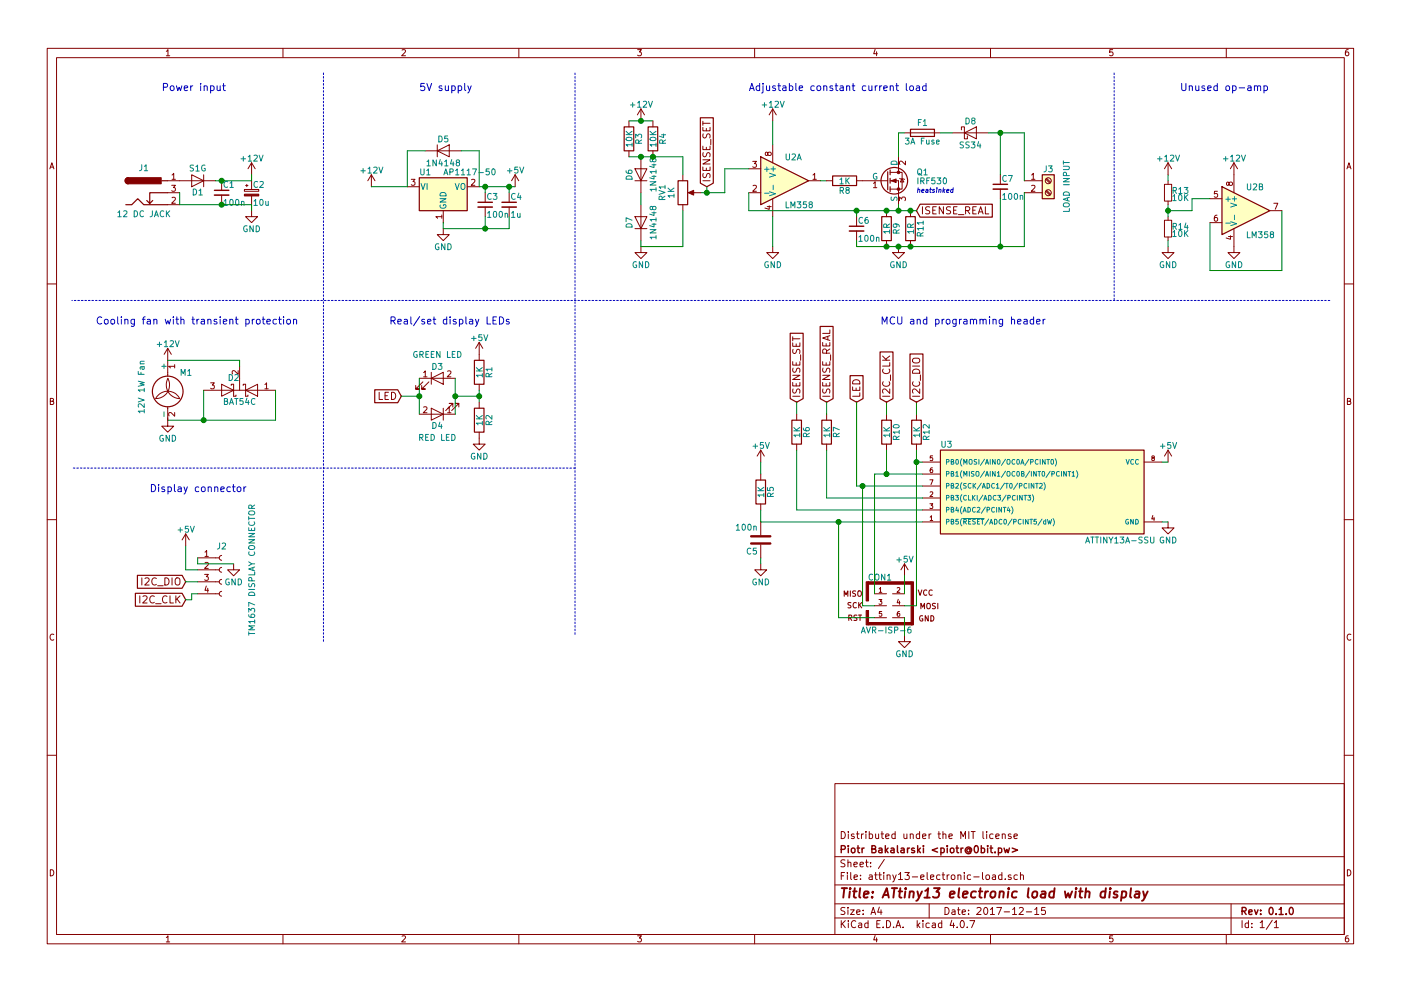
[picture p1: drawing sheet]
EESchema Schematic File Version 2
LIBS:power
LIBS:device
LIBS:switches
LIBS:relays
LIBS:motors
LIBS:transistors
LIBS:conn
LIBS:linear
LIBS:regul
LIBS:74xx
LIBS:cmos4000
LIBS:adc-dac
LIBS:memory
LIBS:xilinx
LIBS:microcontrollers
LIBS:dsp
LIBS:microchip
LIBS:analog_switches
LIBS:motorola
LIBS:texas
LIBS:intel
LIBS:audio
LIBS:interface
LIBS:digital-audio
LIBS:philips
LIBS:display
LIBS:cypress
LIBS:siliconi
LIBS:opto
LIBS:atmel
LIBS:contrib
LIBS:valves
EELAYER 25 0
EELAYER END
$Descr A4 11693 8268
encoding utf-8
Sheet 1 1
Title "ATtiny13 electronic load with display "
Date "2017-12-15"
Rev "0.1.0"
Comp "Piotr Bakalarski <piotr@0bit.pw>"
Comment1 "Distributed under the MIT license"
Comment2 ""
Comment3 ""
Comment4 ""
$EndDescr
$Comp
L Jack-DC J1
U 1 1
P 1200 1600
F 0 "J1" H 1200 1810 50  0000 C CNN
F 1 "12 DC JACK" H 1200 1425 50  0000 C CNN
F 2 "" H 1250 1560 50  0001 C CNN
F 3 "" H 1250 1560 50  0001 C CNN
	1    1200 1600
	1    0    0    -1  
$EndComp
$Comp
L Fan M1
U 1 1
P 1400 3300
F 0 "M1" H 1500 3500 50  0000 L CNN
F 1 "12V 1W Fan" V 1150 3150 50  0000 L TNN
F 2 "" H 1400 3310 50  0001 C CNN
F 3 "" H 1400 3310 50  0001 C CNN
	1    1400 3300
	1    0    0    -1  
$EndComp
$Comp
L +12V #PWR01
U 1 1
P 1400 3000
F 0 "#PWR01" H 1400 2850 50  0001 C CNN
F 1 "+12V" H 1400 3140 50  0000 C CNN
F 2 "" H 1400 3000 50  0001 C CNN
F 3 "" H 1400 3000 50  0001 C CNN
	1    1400 3000
	1    0    0    -1  
$EndComp
$Comp
L GND #PWR02
U 1 1
P 1400 3500
F 0 "#PWR02" H 1400 3250 50  0001 C CNN
F 1 "GND" H 1400 3350 50  0000 C CNN
F 2 "" H 1400 3500 50  0001 C CNN
F 3 "" H 1400 3500 50  0001 C CNN
	1    1400 3500
	1    0    0    -1  
$EndComp
$Comp
L D_Schottky_x2_KCom_AKA D2
U 1 1
P 2000 3250
F 0 "D2" H 2050 3150 50  0000 C CNN
F 1 "BAT54C" H 2000 3350 50  0000 C CNN
F 2 "" H 2000 3250 50  0001 C CNN
F 3 "" H 2000 3250 50  0001 C CNN
	1    2000 3250
	-1   0    0    1   
$EndComp
$Comp
L POT RV1
U 1 1
P 5700 1600
F 0 "RV1" V 5525 1600 50  0000 C CNN
F 1 "1K" V 5600 1600 50  0000 C CNN
F 2 "" H 5700 1600 50  0001 C CNN
F 3 "" H 5700 1600 50  0001 C CNN
	1    5700 1600
	1    0    0    -1  
$EndComp
$Comp
L D D6
U 1 1
P 5350 1450
F 0 "D6" H 5350 1550 50  0000 C CNN
F 1 "1N4148" H 5350 1350 50  0000 C CNN
F 2 "" H 5350 1450 50  0001 C CNN
F 3 "" H 5350 1450 50  0001 C CNN
	1    5350 1450
	0    -1   -1   0   
$EndComp
$Comp
L D D7
U 1 1
P 5350 1850
F 0 "D7" H 5350 1950 50  0000 C CNN
F 1 "1N4148" H 5350 1750 50  0000 C CNN
F 2 "" H 5350 1850 50  0001 C CNN
F 3 "" H 5350 1850 50  0001 C CNN
	1    5350 1850
	0    -1   -1   0   
$EndComp
$Comp
L R R3
U 1 1
P 5250 1150
F 0 "R3" V 5330 1150 50  0000 C CNN
F 1 "10K" V 5250 1150 50  0000 C CNN
F 2 "" V 5180 1150 50  0001 C CNN
F 3 "" H 5250 1150 50  0001 C CNN
	1    5250 1150
	1    0    0    -1  
$EndComp
$Comp
L +12V #PWR03
U 1 1
P 5350 1000
F 0 "#PWR03" H 5350 850 50  0001 C CNN
F 1 "+12V" H 5350 1140 50  0000 C CNN
F 2 "" H 5350 1000 50  0001 C CNN
F 3 "" H 5350 1000 50  0001 C CNN
	1    5350 1000
	1    0    0    -1  
$EndComp
$Comp
L GND #PWR04
U 1 1
P 5350 2050
F 0 "#PWR04" H 5350 1800 50  0001 C CNN
F 1 "GND" H 5350 1900 50  0000 C CNN
F 2 "" H 5350 2050 50  0001 C CNN
F 3 "" H 5350 2050 50  0001 C CNN
	1    5350 2050
	1    0    0    -1  
$EndComp
$Comp
L LM358 U2
U 1 1
P 6550 1500
F 0 "U2" H 6550 1700 50  0000 L CNN
F 1 "LM358" H 6550 1300 50  0000 L CNN
F 2 "" H 6550 1500 50  0001 C CNN
F 3 "" H 6550 1500 50  0001 C CNN
	1    6550 1500
	1    0    0    -1  
$EndComp
$Comp
L R_Small R14
U 1 1
P 9750 1900
F 0 "R14" H 9780 1920 50  0000 L CNN
F 1 "10K" H 9780 1860 50  0000 L CNN
F 2 "" H 9750 1900 50  0001 C CNN
F 3 "" H 9750 1900 50  0001 C CNN
	1    9750 1900
	1    0    0    -1  
$EndComp
$Comp
L R_Small R13
U 1 1
P 9750 1600
F 0 "R13" H 9780 1620 50  0000 L CNN
F 1 "10K" H 9780 1560 50  0000 L CNN
F 2 "" H 9750 1600 50  0001 C CNN
F 3 "" H 9750 1600 50  0001 C CNN
	1    9750 1600
	1    0    0    -1  
$EndComp
$Comp
L IRF540N Q1
U 1 1
P 7400 1500
F 0 "Q1" H 7650 1575 50  0000 L CNN
F 1 "IRF530" H 7650 1500 50  0000 L CNN
F 2 "TO_SOT_Packages_THT:TO-220_Vertical" H 7650 1425 50  0001 L CIN
F 3 "" H 7400 1500 50  0001 L CNN
	1    7400 1500
	1    0    0    -1  
$EndComp
$Comp
L R R9
U 1 1
P 7400 1900
F 0 "R9" V 7480 1900 50  0000 C CNN
F 1 "1R" V 7400 1900 50  0000 C CNN
F 2 "" V 7330 1900 50  0001 C CNN
F 3 "" H 7400 1900 50  0001 C CNN
	1    7400 1900
	1    0    0    -1  
$EndComp
$Comp
L R R11
U 1 1
P 7600 1900
F 0 "R11" V 7680 1900 50  0000 C CNN
F 1 "1R" V 7600 1900 50  0000 C CNN
F 2 "" V 7530 1900 50  0001 C CNN
F 3 "" H 7600 1900 50  0001 C CNN
	1    7600 1900
	1    0    0    -1  
$EndComp
$Comp
L GND #PWR05
U 1 1
P 6450 2050
F 0 "#PWR05" H 6450 1800 50  0001 C CNN
F 1 "GND" H 6450 1900 50  0000 C CNN
F 2 "" H 6450 2050 50  0001 C CNN
F 3 "" H 6450 2050 50  0001 C CNN
	1    6450 2050
	1    0    0    -1  
$EndComp
$Comp
L +12V #PWR06
U 1 1
P 6450 1000
F 0 "#PWR06" H 6450 850 50  0001 C CNN
F 1 "+12V" H 6450 1140 50  0000 C CNN
F 2 "" H 6450 1000 50  0001 C CNN
F 3 "" H 6450 1000 50  0001 C CNN
	1    6450 1000
	1    0    0    -1  
$EndComp
$Comp
L +12V #PWR07
U 1 1
P 10300 1450
F 0 "#PWR07" H 10300 1300 50  0001 C CNN
F 1 "+12V" H 10300 1590 50  0000 C CNN
F 2 "" H 10300 1450 50  0001 C CNN
F 3 "" H 10300 1450 50  0001 C CNN
	1    10300 1450
	1    0    0    -1  
$EndComp
$Comp
L GND #PWR08
U 1 1
P 10300 2050
F 0 "#PWR08" H 10300 1800 50  0001 C CNN
F 1 "GND" H 10300 1900 50  0000 C CNN
F 2 "" H 10300 2050 50  0001 C CNN
F 3 "" H 10300 2050 50  0001 C CNN
	1    10300 2050
	1    0    0    -1  
$EndComp
$Comp
L Screw_Terminal_01x02 J3
U 1 1
P 8750 1500
F 0 "J3" H 8750 1600 50  0000 C CNN
F 1 "LOAD INPUT" V 8900 1450 50  0000 C CNN
F 2 "" H 8750 1500 50  0001 C CNN
F 3 "" H 8750 1500 50  0001 C CNN
	1    8750 1500
	1    0    0    -1  
$EndComp
$Comp
L D_Schottky D8
U 1 1
P 8100 1100
F 0 "D8" H 8100 1200 50  0000 C CNN
F 1 "SS34" H 8100 1000 50  0000 C CNN
F 2 "" H 8100 1100 50  0001 C CNN
F 3 "" H 8100 1100 50  0001 C CNN
	1    8100 1100
	1    0    0    -1  
$EndComp
$Comp
L Fuse F1
U 1 1
P 7700 1100
F 0 "F1" V 7780 1100 50  0000 C CNN
F 1 "3A Fuse" V 7625 1100 50  0000 C CNN
F 2 "" V 7630 1100 50  0001 C CNN
F 3 "" H 7700 1100 50  0001 C CNN
	1    7700 1100
	0    -1   -1   0   
$EndComp
$Comp
L GND #PWR09
U 1 1
P 7500 2050
F 0 "#PWR09" H 7500 1800 50  0001 C CNN
F 1 "GND" H 7500 1900 50  0000 C CNN
F 2 "" H 7500 2050 50  0001 C CNN
F 3 "" H 7500 2050 50  0001 C CNN
	1    7500 2050
	1    0    0    -1  
$EndComp
$Comp
L C_Small C7
U 1 1
P 8350 1550
F 0 "C7" H 8360 1620 50  0000 L CNN
F 1 "100n" H 8360 1470 50  0000 L CNN
F 2 "" H 8350 1550 50  0001 C CNN
F 3 "" H 8350 1550 50  0001 C CNN
	1    8350 1550
	1    0    0    -1  
$EndComp
$Comp
L C_Small C1
U 1 1
P 1850 1600
F 0 "C1" H 1860 1670 50  0000 L CNN
F 1 "100n" H 1860 1520 50  0000 L CNN
F 2 "" H 1850 1600 50  0001 C CNN
F 3 "" H 1850 1600 50  0001 C CNN
	1    1850 1600
	1    0    0    -1  
$EndComp
$Comp
L AP1117-50 U1
U 1 1
P 3700 1550
F 0 "U1" H 3550 1675 50  0000 C CNN
F 1 "AP1117-50" H 3700 1675 50  0000 L CNN
F 2 "TO_SOT_Packages_SMD:SOT-223-3Lead_TabPin2" H 3700 1750 50  0001 C CNN
F 3 "" H 3800 1300 50  0001 C CNN
	1    3700 1550
	1    0    0    -1  
$EndComp
$Comp
L GND #PWR010
U 1 1
P 3700 1900
F 0 "#PWR010" H 3700 1650 50  0001 C CNN
F 1 "GND" H 3700 1750 50  0000 C CNN
F 2 "" H 3700 1900 50  0001 C CNN
F 3 "" H 3700 1900 50  0001 C CNN
	1    3700 1900
	1    0    0    -1  
$EndComp
$Comp
L +12V #PWR011
U 1 1
P 3100 1550
F 0 "#PWR011" H 3100 1400 50  0001 C CNN
F 1 "+12V" H 3100 1690 50  0000 C CNN
F 2 "" H 3100 1550 50  0001 C CNN
F 3 "" H 3100 1550 50  0001 C CNN
	1    3100 1550
	1    0    0    -1  
$EndComp
$Comp
L +5V #PWR012
U 1 1
P 4300 1550
F 0 "#PWR012" H 4300 1400 50  0001 C CNN
F 1 "+5V" H 4300 1690 50  0000 C CNN
F 2 "" H 4300 1550 50  0001 C CNN
F 3 "" H 4300 1550 50  0001 C CNN
	1    4300 1550
	1    0    0    -1  
$EndComp
$Comp
L D D5
U 1 1
P 3700 1250
F 0 "D5" H 3700 1350 50  0000 C CNN
F 1 "1N4148" H 3700 1150 50  0000 C CNN
F 2 "" H 3700 1250 50  0001 C CNN
F 3 "" H 3700 1250 50  0001 C CNN
	1    3700 1250
	1    0    0    -1  
$EndComp
$Comp
L C_Small C3
U 1 1
P 4050 1700
F 0 "C3" H 4060 1770 50  0000 L CNN
F 1 "100n" H 4060 1620 50  0000 L CNN
F 2 "" H 4050 1700 50  0001 C CNN
F 3 "" H 4050 1700 50  0001 C CNN
	1    4050 1700
	1    0    0    -1  
$EndComp
$Comp
L C_Small C4
U 1 1
P 4250 1700
F 0 "C4" H 4260 1770 50  0000 L CNN
F 1 "1u" H 4260 1620 50  0000 L CNN
F 2 "" H 4250 1700 50  0001 C CNN
F 3 "" H 4250 1700 50  0001 C CNN
	1    4250 1700
	1    0    0    -1  
$EndComp
$Comp
L ATTINY13A-SSU U3
U 1 1
P 8700 4100
F 0 "U3" H 7900 4500 50  0000 C CNN
F 1 "ATTINY13A-SSU" H 9350 3700 50  0000 C CNN
F 2 "Housings_SOIC:SOIC-8_3.9x4.9mm_Pitch1.27mm" H 9300 4100 50  0001 C CIN
F 3 "" H 7900 4450 50  0001 C CNN
	1    8700 4100
	1    0    0    -1  
$EndComp
$Comp
L +5V #PWR013
U 1 1
P 9750 3850
F 0 "#PWR013" H 9750 3700 50  0001 C CNN
F 1 "+5V" H 9750 3990 50  0000 C CNN
F 2 "" H 9750 3850 50  0001 C CNN
F 3 "" H 9750 3850 50  0001 C CNN
	1    9750 3850
	1    0    0    -1  
$EndComp
$Comp
L GND #PWR014
U 1 1
P 9750 4350
F 0 "#PWR014" H 9750 4100 50  0001 C CNN
F 1 "GND" H 9750 4200 50  0000 C CNN
F 2 "" H 9750 4350 50  0001 C CNN
F 3 "" H 9750 4350 50  0001 C CNN
	1    9750 4350
	1    0    0    -1  
$EndComp
$Comp
L C C5
U 1 1
P 6350 4500
F 0 "C5" H 6375 4600 50  0000 L CNN
F 1 "100n" H 6375 4400 50  0000 L CNN
F 2 "" H 6388 4350 50  0001 C CNN
F 3 "" H 6350 4500 50  0001 C CNN
	1    6350 4500
	-1   0    0    1   
$EndComp
$Comp
L R R5
U 1 1
P 6350 4100
F 0 "R5" V 6430 4100 50  0000 C CNN
F 1 "1K" V 6350 4100 50  0000 C CNN
F 2 "" V 6280 4100 50  0001 C CNN
F 3 "" H 6350 4100 50  0001 C CNN
	1    6350 4100
	1    0    0    -1  
$EndComp
$Comp
L +5V #PWR015
U 1 1
P 6350 3850
F 0 "#PWR015" H 6350 3700 50  0001 C CNN
F 1 "+5V" H 6350 3990 50  0000 C CNN
F 2 "" H 6350 3850 50  0001 C CNN
F 3 "" H 6350 3850 50  0001 C CNN
	1    6350 3850
	1    0    0    -1  
$EndComp
$Comp
L GND #PWR016
U 1 1
P 6350 4700
F 0 "#PWR016" H 6350 4450 50  0001 C CNN
F 1 "GND" H 6350 4550 50  0000 C CNN
F 2 "" H 6350 4700 50  0001 C CNN
F 3 "" H 6350 4700 50  0001 C CNN
	1    6350 4700
	1    0    0    -1  
$EndComp
Text GLabel 7650 1750 2    60   Input ~ 0
ISENSE_REAL
Text GLabel 5900 1550 1    60   Input ~ 0
ISENSE_SET
$Comp
L R R6
U 1 1
P 6650 3600
F 0 "R6" V 6730 3600 50  0000 C CNN
F 1 "1K" V 6650 3600 50  0000 C CNN
F 2 "" V 6580 3600 50  0001 C CNN
F 3 "" H 6650 3600 50  0001 C CNN
	1    6650 3600
	1    0    0    -1  
$EndComp
$Comp
L R R7
U 1 1
P 6900 3600
F 0 "R7" V 6980 3600 50  0000 C CNN
F 1 "1K" V 6900 3600 50  0000 C CNN
F 2 "" V 6830 3600 50  0001 C CNN
F 3 "" H 6900 3600 50  0001 C CNN
	1    6900 3600
	1    0    0    -1  
$EndComp
Text GLabel 6650 3350 1    60   Input ~ 0
ISENSE_SET
Text GLabel 6900 3350 1    60   Input ~ 0
ISENSE_REAL
$Comp
L R R10
U 1 1
P 7400 3600
F 0 "R10" V 7480 3600 50  0000 C CNN
F 1 "1K" V 7400 3600 50  0000 C CNN
F 2 "" V 7330 3600 50  0001 C CNN
F 3 "" H 7400 3600 50  0001 C CNN
	1    7400 3600
	1    0    0    -1  
$EndComp
$Comp
L R R12
U 1 1
P 7650 3600
F 0 "R12" V 7730 3600 50  0000 C CNN
F 1 "1K" V 7650 3600 50  0000 C CNN
F 2 "" V 7580 3600 50  0001 C CNN
F 3 "" H 7650 3600 50  0001 C CNN
	1    7650 3600
	1    0    0    -1  
$EndComp
$Comp
L AVR-ISP-6 CON1
U 1 1
P 7450 5050
F 0 "CON1" H 7345 5290 50  0000 C CNN
F 1 "AVR-ISP-6" H 7185 4820 50  0000 L BNN
F 2 "AVR-ISP-6" V 6930 5090 50  0001 C CNN
F 3 "" H 7425 5050 50  0001 C CNN
	1    7450 5050
	1    0    0    -1  
$EndComp
$Comp
L GND #PWR017
U 1 1
P 7550 5300
F 0 "#PWR017" H 7550 5050 50  0001 C CNN
F 1 "GND" H 7550 5150 50  0000 C CNN
F 2 "" H 7550 5300 50  0001 C CNN
F 3 "" H 7550 5300 50  0001 C CNN
	1    7550 5300
	1    0    0    -1  
$EndComp
$Comp
L +5V #PWR018
U 1 1
P 7550 4800
F 0 "#PWR018" H 7550 4650 50  0001 C CNN
F 1 "+5V" H 7550 4940 50  0000 C CNN
F 2 "" H 7550 4800 50  0001 C CNN
F 3 "" H 7550 4800 50  0001 C CNN
	1    7550 4800
	1    0    0    -1  
$EndComp
Wire Wire Line
	1500 1600 1500 1700
Wire Wire Line
	1400 3000 2000 3000
Wire Wire Line
	2000 3000 2000 3050
Wire Wire Line
	1400 3500 2300 3500
Connection ~ 1700 3500
Wire Wire Line
	5700 1300 5700 1450
Wire Wire Line
	5700 1750 5700 2050
Wire Wire Line
	6850 1500 6900 1500
Wire Wire Line
	7500 1750 7500 1700
Wire Wire Line
	6250 1750 7650 1750
Connection ~ 7500 1750
Wire Wire Line
	6250 1600 6250 1750
Connection ~ 7400 1750
Wire Wire Line
	5850 1600 6050 1600
Wire Wire Line
	6050 1600 6050 1400
Wire Wire Line
	6050 1400 6250 1400
Connection ~ 7500 2050
Wire Wire Line
	7500 1100 7500 1300
Connection ~ 7600 2050
Wire Wire Line
	7150 2050 8550 2050
Wire Wire Line
	6450 1200 6450 1000
Wire Wire Line
	6450 2050 6450 1800
Wire Wire Line
	5350 1700 5350 1600
Wire Wire Line
	5350 2050 5350 2000
Wire Wire Line
	5700 2050 5350 2050
Wire Wire Line
	8550 1100 8550 1500
Wire Wire Line
	8550 2050 8550 1600
Wire Wire Line
	3400 1550 3100 1550
Wire Wire Line
	3550 1250 3400 1250
Wire Wire Line
	3400 1250 3400 1550
Wire Wire Line
	3850 1250 4000 1250
Wire Wire Line
	4000 1250 4000 1550
Wire Wire Line
	4000 1550 4300 1550
Wire Wire Line
	3700 1900 3700 1850
Wire Wire Line
	4050 1600 4050 1550
Connection ~ 4050 1550
Wire Wire Line
	4250 1600 4250 1550
Connection ~ 4250 1550
Wire Wire Line
	3700 1900 4250 1900
Wire Wire Line
	4050 1900 4050 1800
Wire Wire Line
	4250 1900 4250 1800
Connection ~ 4050 1900
Wire Wire Line
	9700 3850 9750 3850
Wire Wire Line
	9700 4350 9750 4350
Wire Wire Line
	6350 4350 7700 4350
Connection ~ 7600 1750
Wire Wire Line
	5900 1600 5900 1550
Connection ~ 5900 1600
Wire Wire Line
	6650 4250 7700 4250
Wire Wire Line
	6900 4150 7700 4150
Wire Wire Line
	6900 3450 6900 3350
Wire Wire Line
	6650 3750 6650 4250
Wire Wire Line
	6650 3450 6650 3350
Wire Wire Line
	7150 4050 7700 4050
Wire Wire Line
	6900 3750 6900 4150
Wire Wire Line
	7300 3950 7700 3950
Wire Wire Line
	7550 4950 7550 4800
Wire Wire Line
	7550 5300 7550 5150
Wire Wire Line
	7400 3350 7400 3450
Wire Wire Line
	7650 3350 7650 3450
Text GLabel 7150 3350 1    60   Input ~ 0
LED
Text GLabel 7400 3350 1    60   Input ~ 0
I2C_CLK
Text GLabel 7650 3350 1    60   Input ~ 0
I2C_DIO
$Comp
L Conn_01x04_Female J2
U 1 1
P 1850 4750
F 0 "J2" H 1850 4950 50  0000 C CNN
F 1 "TM1637 DISPLAY CONNECTOR" V 2100 4750 50  0000 C CNN
F 2 "" H 1850 4750 50  0001 C CNN
F 3 "" H 1850 4750 50  0001 C CNN
	1    1850 4750
	1    0    0    -1  
$EndComp
$Comp
L GND #PWR019
U 1 1
P 1950 4700
F 0 "#PWR019" H 1950 4450 50  0001 C CNN
F 1 "GND" H 1950 4550 50  0000 C CNN
F 2 "" H 1950 4700 50  0001 C CNN
F 3 "" H 1950 4700 50  0001 C CNN
	1    1950 4700
	1    0    0    -1  
$EndComp
$Comp
L +5V #PWR020
U 1 1
P 1550 4550
F 0 "#PWR020" H 1550 4400 50  0001 C CNN
F 1 "+5V" H 1550 4690 50  0000 C CNN
F 2 "" H 1550 4550 50  0001 C CNN
F 3 "" H 1550 4550 50  0001 C CNN
	1    1550 4550
	1    0    0    -1  
$EndComp
Text GLabel 1550 4850 0    60   Input ~ 0
I2C_DIO
Text GLabel 1550 5000 0    60   Input ~ 0
I2C_CLK
Wire Wire Line
	1550 4850 1650 4850
Wire Wire Line
	1650 4950 1600 4950
Wire Wire Line
	1600 4950 1600 5000
Wire Wire Line
	1600 5000 1550 5000
Text GLabel 3350 3300 0    60   Input ~ 0
LED
$Comp
L LED D3
U 1 1
P 3650 3150
F 0 "D3" H 3650 3250 50  0000 C CNN
F 1 "GREEN LED" H 3650 3350 50  0000 C CNN
F 2 "" H 3650 3150 50  0001 C CNN
F 3 "" H 3650 3150 50  0001 C CNN
	1    3650 3150
	1    0    0    -1  
$EndComp
$Comp
L LED D4
U 1 1
P 3650 3450
F 0 "D4" H 3650 3550 50  0000 C CNN
F 1 "RED LED" H 3650 3650 50  0000 C CNN
F 2 "" H 3650 3450 50  0001 C CNN
F 3 "" H 3650 3450 50  0001 C CNN
	1    3650 3450
	-1   0    0    1   
$EndComp
$Comp
L R R1
U 1 1
P 4000 3100
F 0 "R1" V 4080 3100 50  0000 C CNN
F 1 "1K" V 4000 3100 50  0000 C CNN
F 2 "" V 3930 3100 50  0001 C CNN
F 3 "" H 4000 3100 50  0001 C CNN
	1    4000 3100
	1    0    0    -1  
$EndComp
$Comp
L R R2
U 1 1
P 4000 3500
F 0 "R2" V 4080 3500 50  0000 C CNN
F 1 "1K" V 4000 3500 50  0000 C CNN
F 2 "" V 3930 3500 50  0001 C CNN
F 3 "" H 4000 3500 50  0001 C CNN
	1    4000 3500
	1    0    0    -1  
$EndComp
$Comp
L +5V #PWR021
U 1 1
P 4000 2950
F 0 "#PWR021" H 4000 2800 50  0001 C CNN
F 1 "+5V" H 4000 3090 50  0000 C CNN
F 2 "" H 4000 2950 50  0001 C CNN
F 3 "" H 4000 2950 50  0001 C CNN
	1    4000 2950
	1    0    0    -1  
$EndComp
$Comp
L GND #PWR022
U 1 1
P 4000 3650
F 0 "#PWR022" H 4000 3400 50  0001 C CNN
F 1 "GND" H 4000 3500 50  0000 C CNN
F 2 "" H 4000 3650 50  0001 C CNN
F 3 "" H 4000 3650 50  0001 C CNN
	1    4000 3650
	1    0    0    -1  
$EndComp
Wire Wire Line
	3350 3300 3500 3300
Wire Wire Line
	3500 3150 3500 3450
Connection ~ 3500 3300
Wire Wire Line
	3800 3150 3800 3450
Wire Wire Line
	3800 3300 4000 3300
Wire Wire Line
	4000 3250 4000 3350
Connection ~ 3800 3300
Connection ~ 4000 3300
Wire Wire Line
	10100 1850 10100 2250
Wire Wire Line
	10700 1750 10700 2250
$Comp
L +12V #PWR023
U 1 1
P 9750 1450
F 0 "#PWR023" H 9750 1300 50  0001 C CNN
F 1 "+12V" H 9750 1590 50  0000 C CNN
F 2 "" H 9750 1450 50  0001 C CNN
F 3 "" H 9750 1450 50  0001 C CNN
	1    9750 1450
	1    0    0    -1  
$EndComp
$Comp
L GND #PWR024
U 1 1
P 9750 2050
F 0 "#PWR024" H 9750 1800 50  0001 C CNN
F 1 "GND" H 9750 1900 50  0000 C CNN
F 2 "" H 9750 2050 50  0001 C CNN
F 3 "" H 9750 2050 50  0001 C CNN
	1    9750 2050
	1    0    0    -1  
$EndComp
Wire Wire Line
	9750 2050 9750 2000
Wire Wire Line
	9750 1500 9750 1450
Wire Wire Line
	9750 1800 9750 1700
Wire Wire Line
	9750 1750 9950 1750
Wire Wire Line
	9950 1750 9950 1650
Wire Wire Line
	9950 1650 10100 1650
Connection ~ 9750 1750
$Comp
L LM358 U2
U 2 1
P 10400 1750
F 0 "U2" H 10400 1950 50  0000 L CNN
F 1 "LM358" H 10400 1550 50  0000 L CNN
F 2 "" H 10400 1750 50  0001 C CNN
F 3 "" H 10400 1750 50  0001 C CNN
	2    10400 1750
	1    0    0    -1  
$EndComp
Wire Wire Line
	10700 2250 10100 2250
$Comp
L GND #PWR025
U 1 1
P 2100 1750
F 0 "#PWR025" H 2100 1500 50  0001 C CNN
F 1 "GND" H 2100 1600 50  0000 C CNN
F 2 "" H 2100 1750 50  0001 C CNN
F 3 "" H 2100 1750 50  0001 C CNN
	1    2100 1750
	1    0    0    -1  
$EndComp
$Comp
L +12V #PWR026
U 1 1
P 2100 1450
F 0 "#PWR026" H 2100 1300 50  0001 C CNN
F 1 "+12V" H 2100 1590 50  0000 C CNN
F 2 "" H 2100 1450 50  0001 C CNN
F 3 "" H 2100 1450 50  0001 C CNN
	1    2100 1450
	1    0    0    -1  
$EndComp
Wire Wire Line
	1650 4750 1550 4750
Wire Wire Line
	1550 4750 1550 4550
Wire Wire Line
	1650 4650 1650 4700
Wire Wire Line
	1650 4700 1950 4700
Wire Wire Line
	7400 3950 7400 3750
Wire Wire Line
	7150 4050 7150 3350
Wire Wire Line
	7700 3850 7650 3850
Wire Wire Line
	7650 3750 7650 5050
Wire Wire Line
	7650 5050 7550 5050
Connection ~ 7650 3850
Wire Wire Line
	7300 4950 7300 3950
Connection ~ 7400 3950
Wire Wire Line
	7300 5050 7200 5050
Wire Wire Line
	7200 5050 7200 4050
Connection ~ 7200 4050
Wire Wire Line
	7300 5150 7000 5150
Wire Wire Line
	7000 5150 7000 4350
Connection ~ 7000 4350
Wire Notes Line
	11100 2500 600  2500
Wire Notes Line
	2700 600  2700 5350
Wire Notes Line
	9300 600  9300 2500
Wire Notes Line
	4800 3900 600  3900
Wire Notes Line
	4800 600  4800 5300
Wire Wire Line
	7500 1100 7550 1100
Wire Wire Line
	7850 1100 7950 1100
Wire Wire Line
	8250 1100 8550 1100
Wire Wire Line
	1700 3500 1700 3250
Wire Wire Line
	2300 3500 2300 3250
$Comp
L R R8
U 1 1
P 7050 1500
F 0 "R8" V 7130 1500 50  0000 C CNN
F 1 "1K" V 7050 1500 50  0000 C CNN
F 2 "" V 6980 1500 50  0001 C CNN
F 3 "" H 7050 1500 50  0001 C CNN
	1    7050 1500
	0    1    1    0   
$EndComp
$Comp
L D D1
U 1 1
P 1650 1500
F 0 "D1" H 1650 1600 50  0000 C CNN
F 1 "S1G" H 1650 1400 50  0000 C CNN
F 2 "" H 1650 1500 50  0001 C CNN
F 3 "" H 1650 1500 50  0001 C CNN
	1    1650 1500
	-1   0    0    1   
$EndComp
Wire Wire Line
	8350 1650 8350 2050
Connection ~ 8350 2050
Wire Wire Line
	8350 1450 8350 1100
Connection ~ 8350 1100
Wire Wire Line
	6350 4700 6350 4650
Wire Wire Line
	6350 4350 6350 4250
Wire Wire Line
	6350 3950 6350 3850
$Comp
L R R4
U 1 1
P 5450 1150
F 0 "R4" V 5530 1150 50  0000 C CNN
F 1 "10K" V 5450 1150 50  0000 C CNN
F 2 "" V 5380 1150 50  0001 C CNN
F 3 "" H 5450 1150 50  0001 C CNN
	1    5450 1150
	1    0    0    -1  
$EndComp
Wire Wire Line
	5250 1300 5700 1300
Connection ~ 5350 1300
Connection ~ 5450 1300
Wire Wire Line
	5250 1000 5450 1000
Connection ~ 5350 1000
$Comp
L CP_Small C2
U 1 1
P 2100 1600
F 0 "C2" H 2110 1670 50  0000 L CNN
F 1 "10u" H 2110 1520 50  0000 L CNN
F 2 "" H 2100 1600 50  0001 C CNN
F 3 "" H 2100 1600 50  0001 C CNN
	1    2100 1600
	1    0    0    -1  
$EndComp
$Comp
L C_Small C6
U 1 1
P 7150 1900
F 0 "C6" H 7160 1970 50  0000 L CNN
F 1 "100n" H 7160 1820 50  0000 L CNN
F 2 "" H 7150 1900 50  0001 C CNN
F 3 "" H 7150 1900 50  0001 C CNN
	1    7150 1900
	1    0    0    -1  
$EndComp
Wire Wire Line
	7150 1800 7150 1750
Connection ~ 7150 1750
Wire Wire Line
	7150 2050 7150 2000
Connection ~ 7400 2050
Wire Wire Line
	2100 1500 2100 1450
Wire Wire Line
	2100 1700 2100 1750
Wire Wire Line
	1500 1700 2100 1700
Connection ~ 1850 1700
Wire Wire Line
	1800 1500 2100 1500
Connection ~ 1850 1500
Text Notes 1350 750  0    60   ~ 0
Power input
Text Notes 3500 750  0    60   ~ 0
5V supply
Text Notes 6250 750  0    60   ~ 0
Adjustable constant current load
Text Notes 9850 750  0    60   ~ 0
Unused op-amp
Text Notes 800  2700 0    60   ~ 0
Cooling fan with transient protection
Text Notes 3250 2700 0    60   ~ 0
Real/set display LEDs
Text Notes 7350 2700 0    60   ~ 0
MCU and programming header
Text Notes 1250 4100 0    60   ~ 0
Display connector
Text Notes 7650 1600 0    39   Italic 0
heatsinked
$EndSCHEMATC
